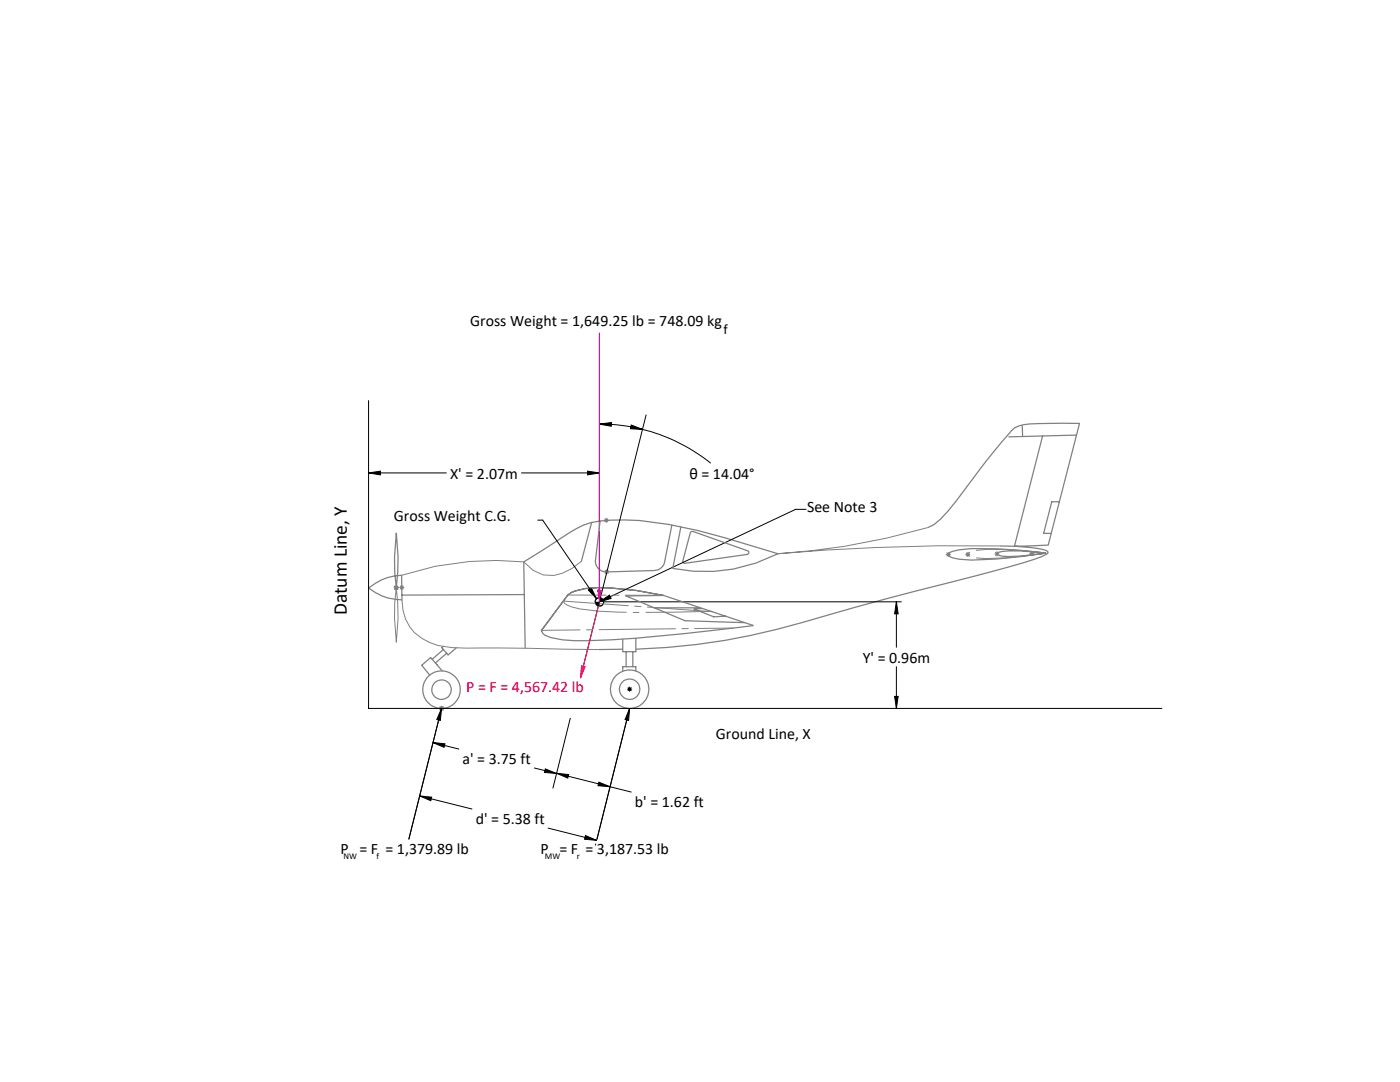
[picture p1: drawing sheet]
<svg xmlns="http://www.w3.org/2000/svg" width="279mm" height="216mm" viewBox="0 0 279 216" stroke-linecap="round" stroke-linejoin="round" font-family="sans-serif">
<g fill="none" stroke="#000" stroke-width=".2">
<path d="M73.6 79.9v61.5h158.3M119.6 66.5v53.6M73.6 94.4l2.3-.4v.8zM73.6 94.4h15.5M104.1 94.4h15.5M117.3 94l2.3 .4-2.3 .4zM119.6 84.6l2.4-.3v.8zM119.6 84.6a33.2 33.2 0 0 1 8.6 1.1M126 84.8l2.2 .9-2.4-.2zM128.2 85.7a36.3 36.3 0 0 1 13.7 6.7M128.9 82.8l-13 52.5M107.3 103.8h1l10.8 15.7"/>
<path d="M117.4 117.7l.6-.4 1.1 2.2zM119.6 119.2a.84 .84 0 0 0-.8 .9M158.7 101.6h2.2M158.8 101.6l-39.2 18.5M119.6 120.1l2-1.4 .4 .7zM120.5 120.1a.84 .84 0 0 1-.9 .8M120.6 120.1h59.3M125.2 137.5h1M125.3 137.2l.7 .7M125.7 137v1M126 137.2l-.7 .7M178.5 139h.7l-.3 2.4z"/>
<path d="M178.9 120.1v9.1M178.9 133v8.4M178.9 120.1l.3 2.4h-.7zM83.7 158.8l2.4 .3-.1 .7zM83.7 158.8l10.5 2.6M86.4 148.2l2.4 .2-.2 .7zM86.4 148.2l5.2 1.3M87.8 141l.7 .7M88.1 140.9v1M88.1 141.4l-6.5 26M88.1 141.4l-.2 2.4-.7-.2zM88.5 141l-.7 .7"/>
<path d="M106.6 153.2l4.5 1.1M108.8 153.4l2.3 .9-2.4-.2zM111.1 154.3l10.6 2.7M111.1 154.3l2.4 .3-.2 .7zM113.8 143.3l-3.5 14M119.5 156.1l2.2 .9-2.4-.2zM121.7 157l4.3 1M125.7 141.4l-6.6 26.1M125.7 141.4l-.3 2.4-.7-.2zM109.4 165.2l9.7 2.5M116.8 166.7l2.3 1-2.4-.2zM118.9 168.4v.2"/>
<circle cx="119.6" cy="120.1" r=".85"/>
</g>
<g fill="none" stroke="#808080" stroke-width=".2">
<path d="M78.6 117.3h1M78.7 116.9l.7 .7M79.1 117.3l.3 3v3.1l-.3 4.8-.4-4.8 .1-3.1zM79.1 116.8v1M79.4 116.9l-.7 .7M79.7 117.2h1M79.8 116.9l.7 .7M80.2 116.7v1M80.2 119.7a8.9 8.9 0 0 0 7.2 9.1l2.8 .4 2.9 .1h6.4l20 .3M80.5 116.9l-.7 .7M116 112a9 9 0 0 1-7.6 2.7l-2-.9-1.9-1.7a59.5 59.5 0 0 0-24.3 2.7M120.5 103.8h1"/>
<path d="M120.6 114.1h1M120.6 103.5l.8 .7M120.7 113.8l.7 .7M121 103.3v1M121.1 113.6v1M121.4 103.5l-.8 .7M121.4 113.8l-.7 .7M185.2 105.3a137.8 137.8 0 0 1-29.9 5.2 438.8 438.8 0 0 1 44.3-1.6M188.7 110.6h1.1M188.9 110.3l.7 .7M189.3 110.1v1M189.6 110.3l-.7 .7"/>
<path d="M192.7 110.6h.9M192.8 110.3l.7 .7M193.1 110.1v1M193.5 110.3l-.7 .7M198.5 110.5h1M198.6 110.2l.7 .7M199 110v1M199.3 110.2l-.7 .7M205.5 110.4h.9M205.6 110.1l.7 .7M206 109.9v1M206.3 110.1l-.7 .7"/>
<path d="M87.6 141.4h1M87.8 141l.7 .7M88.1 140.9v1M88.5 141l-.7 .7"/>
</g>
<path d="M116.1 132.9l.7 .1-.9 2.3zM119.6 120.1l-3.7 15.2" fill="none" stroke="#f00" stroke-width=".2"/>
<path d="M119.6 66.5v53.6M119.3 117.7h.7l-.4 2.4z" fill="none" stroke="#f0f" stroke-width=".2"/>
<g fill="none" stroke="#808080" stroke-width=".25">
<path d="M204 84.9l.1 2.2M208.1 87l-5.6 22 6.7-.2 6.2-24.3h-6.1a15.3 15.3 0 0 0-6.8 .9 132.1 132.1 0 0 0-11.5 14.4l-3.3 3.7-1.3 1.2-1.2 .6M214.8 86.8l-13.5 .4M73.6 117.3a10.7 10.7 0 0 1 6.6-2.5v4.9a10.5 10.5 0 0 1-6.6-2.4zM79.1 106.3l.3 4.8v3.1l-.3 3.1-.3-3.1-.1-3.1zM104.6 118.6l-24.4 .1M118.1 104.2l-2.1 7.8M119.8 103.9l-.9 7.8a2.14 2.14 0 0 0 2.2 2.4l9.5-.3a2.16 2.16 0 0 0 2-1.7l1.5-7.4M132.4 118.8l-7.4 .1 11.7 5 11.9 .3M132.4 118.8a46.5 46.5 0 0 0-15.6-1.4l-2 .5-.8 .4-.7 .4-5.2 7.1M132.4 118.8l17.8 6-1.7 .3a371.3 371.3 0 0 1-31.4 2.7 19.3 19.3 0 0 1-8.3-1l-.5-.4-.2-.6M135.9 105.1l-1.6 8.3a31.6 31.6 0 0 0 21-2.9 192.8 192.8 0 0 0-21.9-5.9 43.3 43.3 0 0 0-15.5-.3 20.6 20.6 0 0 0-5.8 3l-7.6 4.8 .3 17.2"/>
<path d="M137.9 106.1l.4-.1 10.9 3.9a.38 .38 0 0 1 .2 .4 .38 .38 0 0 1-.3 .3l-12.4 1.8a.4 .4 0 0 1-.4-.5zM189.4 110.4l.8-.4 1.2-.3a76 76 0 0 1 17.3 .6l-4.9 .8-4.9 .4-5 .3a7.4 7.4 0 0 1-4.5-.9l-.1-.2zM199.1 110.3a10 10 0 0 1 4.7-.4l4.9 .4-4.9 .6-2.5 .2a4.1 4.1 0 0 1-2.3-.4v-.2zM199.6 108.9a35.9 35.9 0 0 1 9 .9l.5 .3 .1 .2-.4 .3a89.3 89.3 0 0 1-14.1 4.3l-23.7 6.2a254.9 254.9 0 0 1-26.3 6.7l-5.6 .8-5.9 .6-6.3 .3M206 110v.8M208.7 110.3v.1M211.4 100.1h-1.5l-1.6 6.3h1.5M88.3 133.9l-2.4-2.7-1.7 1.6 1.6 1.9M88.4 129l-.2 .3 1.2 1.4 1.7-1.4M88.5 129.6l-2.2 2M89.1 130.4l-2.2 1.9M108.1 125.8v.2"/>
<path d="M124.3 129.5l-4.8 .1M125 130v3M126.3 130v3M126.9 127.4v2.6h-2.6v-2.5M126.9 133.9v-.9h-2.6v.9M130.6 121.3h9.2M140.2 121.4l-1.7 .1 4 1.6 2.3-.2"/>
<circle cx="88.1" cy="137.6" r="1.93"/>
<circle cx="88.1" cy="137.6" r="3.7"/>
<circle cx="125.7" cy="137.5" r="3.8"/>
<circle cx="125.7" cy="137.5" r="2.03"/>
</g>
<path d="M208.7 110.3a60.4 60.4 0 0 0-13.8-.5l-1.4 .4-.3 .4 .1 .2a5.5 5.5 0 0 0 3.6 .7l3.9-.2 7.9-.9" fill="none" stroke="#808080" stroke-width=".2" stroke-dasharray="15.2 1.3 1.3 1.3" stroke-dashoffset="1.3" stroke-linecap="butt"/>
<path d="M112.4 120a4.4 4.4 0 0 0 3.3 1.5 113.4 113.4 0 0 0 18.7 .7l7.5-.2" fill="none" stroke="#808080" stroke-width=".2" stroke-dasharray="15.2 1.3 1.3 1.3" stroke-dashoffset="2.1" stroke-linecap="butt"/>
<path d="M112.5 119.9l-.1 .1" fill="none" stroke="#808080" stroke-width=".2" stroke-dasharray="15.2 1.3 1.3 1.3" stroke-linecap="butt"/>
<path d="M141.9 122h.1" fill="none" stroke="#808080" stroke-width=".2" stroke-dasharray="15.2 1.3 1.3 1.3"/>
<path d="M132.4 118.8l-19.1-.1" fill="none" stroke="#808080" stroke-width=".2" stroke-dasharray="15.2 1.3 1.3 1.3" stroke-dashoffset="7.6"/>
<path d="M146.3 125.3l-38.2 .5" fill="none" stroke="#808080" stroke-width=".2" stroke-dasharray="15.2 1.3 1.3 1.3" stroke-dashoffset="7.5"/>
<path d="M142.2 122.1l-29.8-2.2" fill="none" stroke="#808080" stroke-width=".2" stroke-dasharray="15.2 1.3 1.3 1.3" stroke-dashoffset="2.2"/>
<g fill="#000">
<path d="M117.3 94l2.3 .4-2.3 .4zM73.6 94.4l2.3-.4v.8z"/>
<path d="M118.8 120.1a.84 .84 0 0 0 .8 .8v-.8zM119.6 119.2v.9h.9a.84 .84 0 0 0-.9-.9zM88.1 141.4l-.2 2.4-.7-.2zM125.7 141.4l-.3 2.4-.7-.2z"/>
<path d="M119.6 120.1l2-1.4 .4 .7zM117.4 117.7l.6-.4 1.1 2.2z"/>
<path d="M178.9 120.1l.3 2.4h-.7zM178.5 139h.7l-.3 2.4zM126 84.8l2.2 .9-2.4-.2zM119.6 84.6l2.4-.3v.8zM86.4 148.2l2.4 .2-.2 .7zM108.8 153.4l2.3 .9-2.4-.2zM111.1 154.3l2.4 .3-.2 .7zM119.5 156.1l2.2 .9-2.4-.2zM83.7 158.8l2.4 .3-.1 .7zM116.8 166.7l2.3 1-2.4-.2z"/>
</g>
<path d="M116.1 132.9l.7 .1-.9 2.3z" fill="#f00"/>
<path d="M119.3 117.7h.7l-.4 2.4z" fill="#f0f"/>
<text font-size="3.9" x="69.2" y="122.8" transform="rotate(-90 69.2 122.8)">Datum Line, Y</text>
<g font-size="3.2">
<text x="93.8" y="65.1">Gross Weight = 1,649.25 lb = 748.09 kg</text>
<text x="89.8" y="95.5">X' = 2.07m</text>
<text x="137.6" y="95.5">θ = 14.04°</text>
<text x="78.6" y="104">Gross Weight C.G.</text>
<text x="161.1" y="102.1">See Note 3</text>
<text x="172.2" y="132.2">Y' = 0.96m</text>
<text x="142.9" y="147.5">Ground Line, X</text>
<text x="92.3" y="152.5">a' = 3.75 ft</text>
<text x="126.7" y="161.1">b' = 1.62 ft</text>
<text x="94.9" y="164.5">d' = 5.38 ft</text>
<text x="67.9" y="170.4">P = F = 1,379.89 lb</text>
<text x="107.8" y="170.4">P = F = 3,187.53 lb</text>
</g>
<text font-size="3.2" fill="#f00" x="93" y="138">P = F = 4,567.42 lb</text>
<text font-size="2.8" x="144.4" y="66.6">f</text>
<g font-size="1.8">
<text x="68.5" y="171.4">NW</text>
<text x="75.2" y="171.4">f</text>
<text x="108.8" y="171.4">MW</text>
<text x="115.1" y="171.4">r</text>
</g>
</svg>
